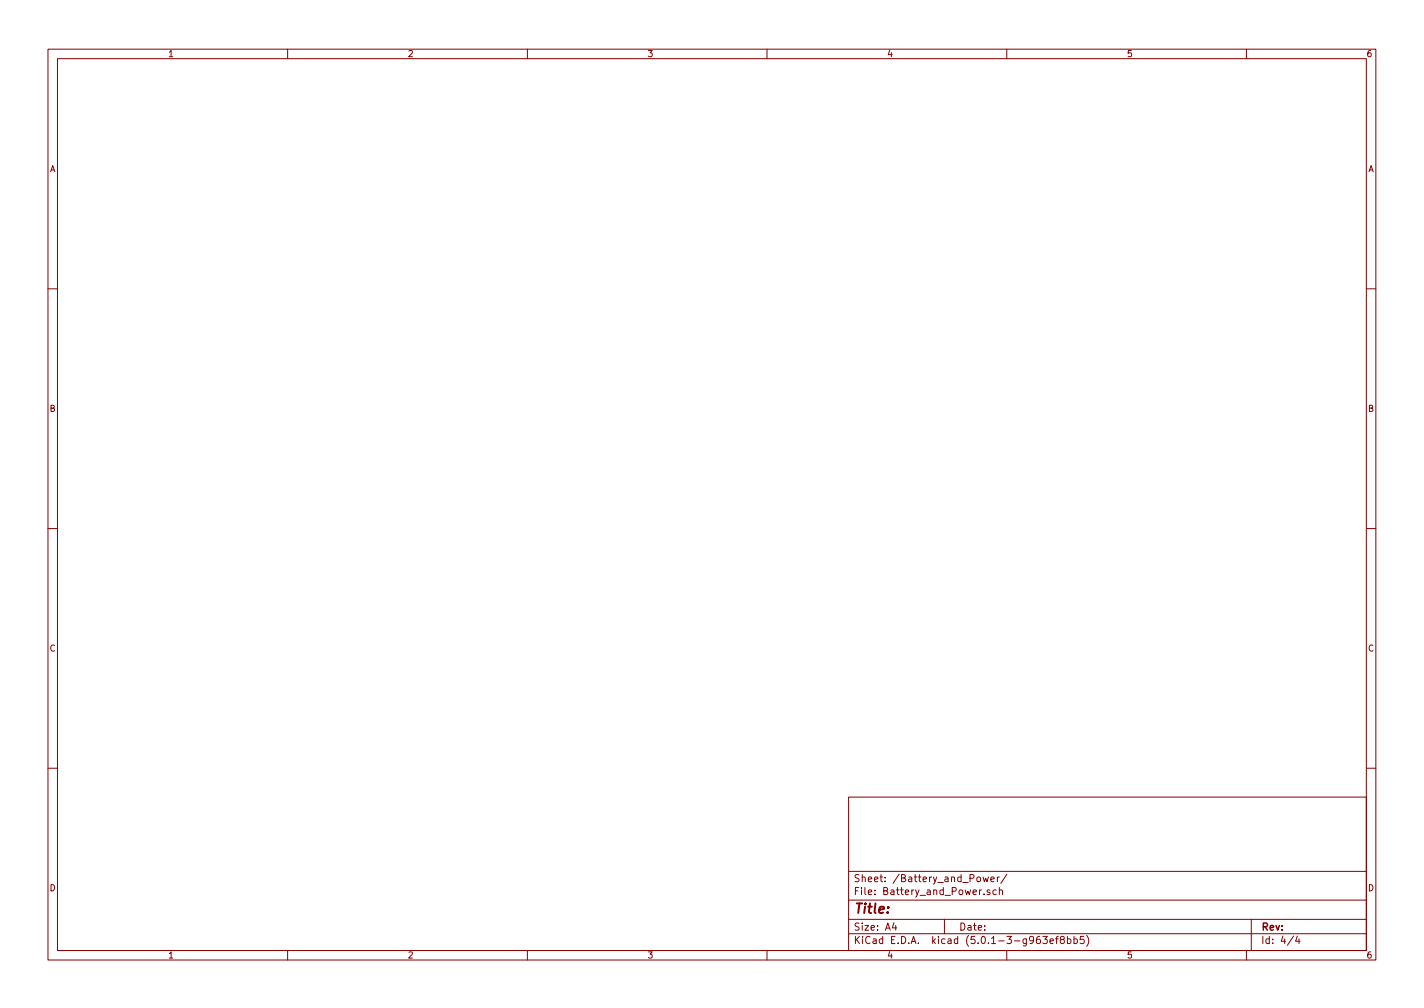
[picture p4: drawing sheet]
<svg xmlns="http://www.w3.org/2000/svg" width="297mm" height="210mm" viewBox="0 0 297 210" stroke-linecap="round" stroke-linejoin="round" font-family="sans-serif">
<g fill="none" stroke="#840000" stroke-width=".21">
<path d="M10 10.3h277v189.9h-277zM12 12.2h273v186.1h-273zM60 10.3v1.9M110 10.3v1.9M160 10.3v1.9M210 10.3v1.9M260 10.3v1.9M10 60.2h2M285 60.2h2M10 110.3h2M285 110.3h2M10 160.2h2"/>
<path d="M177 166.3h108v32h-108zM285 160.2h2M60 198.3v1.9M110 198.3v1.9M160 198.3v1.9M177 194.8h108M177 191.8h108M177 187.8h108M177 181.8h108M186.5 192.5l-.4 1h1M186.8 193v1M197 191.8v3"/>
<path d="M205.1 182.9l.2 1 .3-.7 .3 .7 .3-1M205.3 186.5v.1M206.5 185.7l-.4-.1-.2 .2 .1 .2 .5 .2v.3h-.6M206.7 183.4l.7-.1-.1-.3-.4-.1-.2 .2 .1 .7h.5M207.8 185.7l-.4-.1-.3 .3 .1 .6 .2 .1 .4-.1M208.1 182.9v1M208.5 185.7l.2-.1 .3 .1 .1 .9M208.5 182.9l-.4 .3M208.5 185.1v1.5M210 198.3v1.9M210 182.3l-1.2 2M217.5 195.3h1l-.5 .6 .4 .1v.7l-.2 .1-.7-.1"/>
<path d="M219 196.3l.7-.1v-.3l-.4-.1-.3 .2 .1 .7h.6M220.2 195.8h.6M220.8 195.3l-.4 .2v1.3M221.5 196l-.3-.3v-.2l.3-.2 .4 .1 .1 .2-.1 .3-.4 .1-.3 .3v.4l.3 .1h.2l.3-.3v-.2l-.3-.3M222.7 195.9l.4-.1 .3 .3-.1 .6-.2 .1-.4-.1M222.7 195.3v1.5M224 195.9l.5-.1 .2 .3v.6l-.2 .1-.5-.1M224 195.3v1.5M226.1 195.3h-.7l-.1 .7h.7l.2 .2-.1 .5-.2 .1-.6-.1M226.7 195.1a1.71 1.71 0 0 1 0 2.3M260 198.3v1.9M261 191.8v6.5"/>
<path d="M269.8 195.2l-1.2 2M270.6 195.2l-.3 1.1h.9M271 195.8v1"/>
</g>
<text font-size="2.8" fill="#840000" x="178" y="190.5">Title:</text>
<g font-size="2.1" fill="#840000">
<text x="178" y="184">Sheet: /Battery_and_Power/</text>
<text x="178" y="186.7">File: Battery_and_Power.sch</text>
<text x="178" y="196.9">KiCad E.D.A. kicad (5.0.1-3-g963ef8bb5)</text>
<text x="178" y="194.1">Size: A4</text>
<text x="200" y="194.1">Date:</text>
<text x="263" y="194.1">Rev:</text>
<text x="263" y="196.9">Id: 4/4</text>
</g>
<g font-size="1.8" fill="#840000">
<text x="35" y="11.9">1</text>
<text x="85" y="11.9">2</text>
<text x="135" y="11.9">3</text>
<text x="185" y="11.9">4</text>
<text x="235" y="11.9">5</text>
<text x="285" y="11.9">6</text>
<text x="10.4" y="35.9">A</text>
<text x="285.4" y="35.9">A</text>
<text x="10.4" y="85.9">B</text>
<text x="285.4" y="85.9">B</text>
<text x="10.4" y="135.9">C</text>
<text x="285.4" y="135.9">C</text>
<text x="10.4" y="185.9">D</text>
<text x="285.4" y="185.9">D</text>
<text x="35" y="199.9">1</text>
<text x="85" y="199.9">2</text>
<text x="135" y="199.9">3</text>
<text x="185" y="199.9">4</text>
<text x="235" y="199.9">5</text>
<text x="285" y="199.9">6</text>
</g>
</svg>
